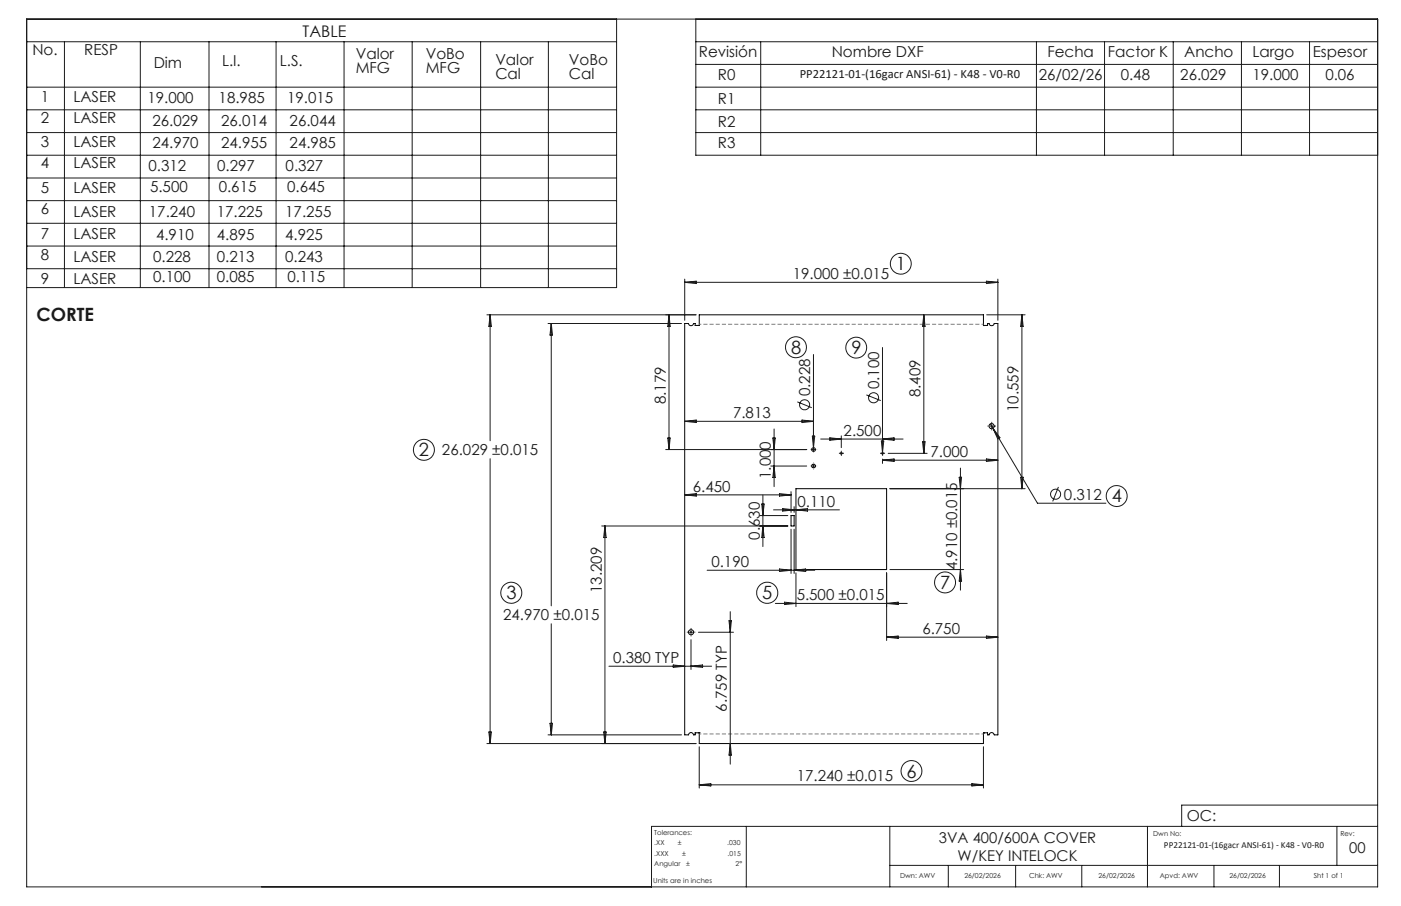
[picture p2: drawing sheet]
<svg xmlns="http://www.w3.org/2000/svg" width="432mm" height="279mm" viewBox="0 0 432 279" stroke-linecap="round" stroke-linejoin="round" font-family="sans-serif">
<g fill="none" stroke="#000" stroke-width=".31">
<path d="M303.1 100.4v-3.3h-87.6v3.3h-1.3v-.6h-.5a.78 .78 0 0 1-.7 .6 .78 .78 0 0 1-.8-.6h-1.2v126.8h1.2a.78 .78 0 0 1 .8-.7 .78 .78 0 0 1 .7 .7h.5v-.6h1.3M303.1 100.4h.1M303.1 100.4h1.3v-.6h.4a.8 .8 0 0 0 .8 .6 .8 .8 0 0 0 .8-.6h1.2v126.8h-1.2a.8 .8 0 0 0-.8-.7 .8 .8 0 0 0-.8 .7h-.4v-.6h-1.3M243.8 159h1v3.2h-1zM245.3 150.7h28v24.9h-28zM215.5 226h.1M215.5 226v3.3h87.6v-3.3M303.1 226h.1"/>
<circle cx="250.7" cy="138.6" r=".58"/>
<circle cx="259.3" cy="139.8" r=".26"/>
<circle cx="272" cy="139.8" r=".26"/>
<circle cx="305.6" cy="131.4" r=".8"/>
<circle cx="250.7" cy="143.7" r=".58"/>
<circle cx="213" cy="195" r=".8"/>
</g>
<g fill="none" stroke="#191924" stroke-width=".31">
<path d="M8.2 5.9h416.4v267.6h-416.4zM8.2 12.9h181.8M19.9 12.9v75.8M43.3 12.9v75.8M64.4 12.9v75.8M85.1 12.9v75.8M106 12.9v75.8M127 12.9v75.8M148.1 12.9v75.8M169 12.9v75.8M190 5.9v82.8h-181.8M214.5 12.9h210.1"/>
<path d="M214.5 5.9v42h210.1M214.5 19.9h210.1M234.5 12.9v35M319.4 12.9v35M340.4 12.9v35M361.6 12.9v35M382.6 12.9v35M403.6 12.9v35M8.2 26.9h181.8M8.2 33.9h181.8M214.5 26.9h210.1M214.5 33.9h210.1"/>
<path d="M8.2 40.9h181.8M8.2 47.9h181.8M8.2 54.9h181.8M214.5 40.9h210.1M8.2 61.9h181.8M8.2 68.9h181.8M8.2 75.9h181.8M8.2 82.9h181.8M150.1 97.1h64.4M151.1 97.1v38.8M151.1 97.1l.3 3.5h-.7zM168.9 99.8h41.1"/>
<path d="M169.9 99.8v87M169.9 99.8l.4 3.5h-.8zM206.2 97.1l.4 3.5h-.8zM206.2 97.1v41.5M211 87.1l3.6-.4v.8zM211 86.1v12.7M211 87.1h96.6M284.7 97.1l.4 3.5h-.8zM284.7 97.1v42.7M304 86.7l3.6 .4-3.6 .4zM304.1 97.1h11.8M307.6 86.1v12.7"/>
<path d="M315 97.1l.3 3.5h-.7zM315 97.1v53.6M250.7 109.3v29.9M272 107.2v33.1M205.2 138.6h43.4M205.8 135.1h.8l-.4 3.5zM211 129.9l3.6-.4v.8zM211 129.9h39.7M238.2 135.1h.7l-.3 3.5zM238.6 132.3v17.8M245.7 123.9l4.5 1.8M247.2 129.5l3.5 .4-3.5 .4z"/>
<path d="M250.2 138.6h1M250.4 134.5h.7l-.4 3.5zM252.9 135.4h25.4M255.8 135l3.5 .4-3.5 .4zM258.8 139.8h1M259.3 134.4v3.6M259.3 139.3v1M267 121.8l4.5 1.7M271.5 139.8h1M271.6 136h.8l-.4 3.6zM272 135.4l3.6-.4v.8zM273.8 139.8h12"/>
<path d="M284.3 136.2h.8l-.4 3.6zM305.1 131.4h1M305.2 130.7l.8 1.4M305.6 130.9v1M306 132.1l13.8 23.1h21.1M306 132.1l2.2 2.9-.7 .4zM151.1 141.5v87.8M211 152.6h32.8M211 152.6l3.6-.4v.8zM234.1 159h8.7M234.8 155.4h.7l-.4 3.6zM235.1 152.6v16"/>
<path d="M237.6 143.7h11M238.4 157.2h20.3M238.6 143.7l.3 3.5h-.7zM240.2 152.2l3.6 .4-3.6 .4zM241.2 156.8l3.6 .4-3.6 .4zM243.8 151.6v6.4M244.8 156.2v1.8M245.3 157.2l3.6-.4v.8zM250.2 143.7h1M250.7 143.2v1M272 141.6v1.3M272 141.9l3.6-.4v.8z"/>
<path d="M272 141.9h35.6M274.3 150.7h41.6M295.6 147.2h.8l-.4 3.5zM296 144.4v37.6M304 141.5l3.6 .4-3.6 .4zM314.6 147.2h.7l-.3 3.5zM326.2 150.2l-1.8 4.4M185.5 162.2h57.3M186.4 162.2l.4 3.6h-.7zM186.4 162.2v67.1M217.9 175.9h33.2M235.1 162.2l.4 3.6h-.7z"/>
<path d="M240.2 175.5l3.6 .4-3.6 .3zM243.8 163.2v13.6M244.8 163.2v13.6M244.8 175.9l3.5-.4v.7zM245.3 176.7v10.4M273.3 176.7v20.8M274.3 175.6h22.7M296 175.6l.4 3.6h-.8zM169.9 192.4v34.2M212.5 195h1M213 194.5v1M213 197.3v9.1"/>
<path d="M215.3 195h10.8M224.7 191.4h.7l-.3 3.6zM225.1 188.6v47.1M239 186.1h40.6M241.8 185.7l3.5 .4-3.5 .3zM273.3 186.1l3.5-.4v.7zM273.3 196.5l3.5-.4v.8zM273.3 196.5h34.3M304 196.1l3.6 .4-3.6 .4zM187.7 205.5h31.6M207.5 205.1l3.5 .4-3.5 .3zM213 205.5l3.5-.4v.7z"/>
<path d="M150.1 229.3h64.4M150.7 225.7h.7l-.3 3.6zM168.9 226.6h41.1M169.5 223.1h.8l-.4 3.5zM186.1 225.7h.7l-.4 3.6zM215.5 230.3v12.7M225.1 229.3l.3 3.6h-.7zM303.1 230.3v12.7M215.5 242h87.6M215.5 242l3.6-.3v.7zM230 254.8v18.7M274.2 254.8v18.7"/>
<path d="M299.5 241.7l3.6 .3-3.6 .4zM353.7 254.8v18.7M412 254.8v12.1M424.6 254.8h-223.8v18.7M424.6 248.3h-60.4v6.5M274.2 266.9h150.4M292.3 266.9v6.6M313 266.9v6.6M333.4 266.9v6.6M374.2 266.9v6.6M394.3 266.9v6.6"/>
<circle cx="277.6" cy="81.3" r="3.2"/>
<circle cx="245.3" cy="107.1" r="3.2"/>
<circle cx="263.9" cy="107.2" r="3.2"/>
<circle cx="130.7" cy="138.7" r="3.2"/>
<circle cx="248" cy="124.8" r="1.56"/>
<circle cx="269.2" cy="122.7" r="1.56"/>
<circle cx="325.3" cy="152.4" r="1.56"/>
<circle cx="344.2" cy="153" r="3.2"/>
<circle cx="291.3" cy="179.6" r="3.2"/>
<circle cx="157.6" cy="182.8" r="3.2"/>
<circle cx="236.5" cy="182.8" r="3.3"/>
<circle cx="280.9" cy="237.8" r="3.2"/>
</g>
<g fill="none" stroke="#191924" stroke-width=".31" stroke-dasharray="15.2 1.3 1.3 1.3" stroke-linecap="butt">
<path d="M249.8 138.6h-.1M250.8 137.6v-.1M250.8 139.6v.1M258.8 139.8h-.2M259.3 139.3v-.3M259.8 139.8h.3M271.5 139.8h-.2M272 139.3v-.3M272.5 139.8h.3M304.7 131.4h-.3M305.7 130.4v-.3M305.7 132.4v.3"/>
<path d="M306.7 131.4h.2M249.8 143.7h-.1M250.8 142.7v-.1M250.8 144.7v.1M259.3 140.3v.2M272 140.3v.2M212 194.9h-.3M213 193.9v-.2M213 195.9v.3M214 194.9h.3"/>
</g>
<path d="M303.1 100h-87.6M215.5 226.3h87.6" fill="none" stroke="#808080" stroke-width=".31" stroke-dasharray="1.3 .6" stroke-dashoffset=".7" stroke-linecap="butt"/>
<g font-size="5.6" fill="#191924">
<text x="276.1" y="83.3">1</text>
<text x="11.3" y="99.1">CORTE</text>
<text x="243.8" y="109">8</text>
<text x="262.4" y="109.2">9</text>
<text x="129.1" y="140.7">2</text>
<text x="342.7" y="155">4</text>
<text x="156.1" y="184.8">3</text>
<text x="234.9" y="184.8">5</text>
<text x="289.8" y="181.6">7</text>
<text x="279.4" y="239.8">6</text>
</g>
<text font-size="4.9" fill="#191924" x="93.3" y="11.4">TABLE</text>
<g font-size="4.7" fill="#191924">
<text x="10" y="17">No.</text>
<text x="26" y="17">RESP</text>
<text x="215.4" y="17.6">Revisión</text>
<text x="256.3" y="17.6">Nombre DXF</text>
<text x="322.8" y="17.5">Fecha</text>
<text x="341.5" y="17.5">Factor K</text>
<text x="365" y="17.5">Ancho</text>
<text x="386" y="17.5">Largo</text>
<text x="404.6" y="17.5">Espesor</text>
<text x="47.4" y="20.9">Dim</text>
<text x="68.4" y="20.4">L.I.</text>
<text x="86.3" y="20.4">L.S.</text>
<text x="109.6" y="18.1">Valor</text>
<text x="109.6" y="22.6">MFG</text>
<text x="131.2" y="18.1">VoBo</text>
<text x="131.2" y="22.6">MFG</text>
<text x="152.7" y="20">Valor</text>
<text x="175.3" y="20">VoBo</text>
<text x="152.7" y="24.5">Cal</text>
<text x="175.3" y="24.5">Cal</text>
<text x="221.3" y="24.6">R0</text>
<text x="320.2" y="24.7">26/02/26</text>
<text x="345.4" y="24.7">0.48</text>
<text x="363.8" y="24.7">26.029</text>
<text x="386" y="24.7">19.000</text>
<text x="408.5" y="24.7">0.06</text>
<text x="12.6" y="31.3">1</text>
<text x="22.6" y="31.3">LASER</text>
<text x="45.4" y="31.7">19.000</text>
<text x="67.4" y="31.7">18.985</text>
<text x="88.5" y="31.7">19.015</text>
<text x="221.3" y="32.1">R1</text>
<text x="12.6" y="38">2</text>
<text x="22.6" y="38">LASER</text>
<text x="47" y="38.8">26.029</text>
<text x="68.2" y="38.8">26.014</text>
<text x="89.3" y="38.8">26.044</text>
<text x="221.3" y="39.1">R2</text>
<text x="12.6" y="45.4">3</text>
<text x="22.6" y="45.4">LASER</text>
<text x="47" y="45.8">24.970</text>
<text x="68.2" y="45.8">24.955</text>
<text x="89.3" y="45.8">24.985</text>
<text x="221.3" y="45.8">R3</text>
<text x="12.6" y="51.9">4</text>
<text x="22.6" y="51.9">LASER</text>
<text x="45.7" y="52.8">0.312</text>
<text x="66.9" y="52.8">0.297</text>
<text x="88" y="52.8">0.327</text>
<text x="12.6" y="59.5">5</text>
<text x="22.6" y="59.5">LASER</text>
<text x="46.2" y="59.3">5.500</text>
<text x="67.4" y="59.3">0.615</text>
<text x="88.5" y="59.3">0.645</text>
<text x="12.6" y="66.1">6</text>
<text x="22.6" y="66.9">LASER</text>
<text x="45.9" y="67.1">17.240</text>
<text x="66.8" y="67.1">17.225</text>
<text x="87.9" y="67.1">17.255</text>
<text x="12.6" y="73.6">7</text>
<text x="22.6" y="73.6">LASER</text>
<text x="48.1" y="74.1">4.910</text>
<text x="66.8" y="74.1">4.895</text>
<text x="87.9" y="74.1">4.925</text>
<text x="12.6" y="80.3">8</text>
<text x="22.6" y="80.9">LASER</text>
<text x="47.2" y="80.7">0.228</text>
<text x="66.8" y="80.7">0.213</text>
<text x="87.9" y="80.7">0.243</text>
<text x="12.6" y="87.5">9</text>
<text x="22.6" y="87.5">LASER</text>
<text x="47.2" y="86.9">0.100</text>
<text x="66.8" y="86.9">0.085</text>
<text x="88.6" y="86.9">0.115</text>
<text x="244.4" y="86">19.000 ±0.015</text>
<text x="205.2" y="124.7" transform="rotate(-90 205.2 124.7)">8.179</text>
<text x="249.7" y="122.2" transform="rotate(-90 249.7 122.2)">0.228</text>
<text x="271" y="120.1" transform="rotate(-90 271 120.1)">0.100</text>
<text x="283.7" y="122.5" transform="rotate(-90 283.7 122.5)">8.409</text>
<text x="225.9" y="128.9">7.813</text>
<text x="314" y="127.1" transform="rotate(-90 314 127.1)">10.559</text>
<text x="260" y="134.4">2.500</text>
<text x="136.2" y="140.4">26.029 ±0.015</text>
<text x="286.8" y="140.9">7.000</text>
<text x="237.6" y="147.7" transform="rotate(-90 237.6 147.7)">1.000</text>
<text x="213.6" y="151.6">6.450</text>
<text x="327.9" y="154.1">0.312</text>
<text x="245.8" y="156.2">0.110</text>
<text x="234.1" y="166.4" transform="rotate(-90 234.1 166.4)">0.630</text>
<text x="219.3" y="174.8">0.190</text>
<text x="295" y="175.9" transform="rotate(-90 295 175.9)">4.910 ±0.015</text>
<text x="185.4" y="182.9" transform="rotate(-90 185.4 182.9)">13.209</text>
<text x="245.5" y="185">5.500 ±0.015</text>
<text x="155.1" y="191.3">24.970 ±0.015</text>
<text x="284.3" y="195.5">6.750</text>
<text x="189" y="204.4">0.380 TYP</text>
<text x="224.1" y="219.5" transform="rotate(-90 224.1 219.5)">6.759 TYP</text>
<text x="245.6" y="241">17.240 ±0.015</text>
<text x="365.8" y="253.1">OC:</text>
</g>
<g font-size="4.6" fill="#191924">
<text x="289.4" y="259.9">3VA 400/600A COVER</text>
<text x="415.9" y="263">00</text>
<text x="295.2" y="265.5">W/KEY INTELOCK</text>
</g>
<text font-size="3.9" fill="#191924" x="246.5" y="24.1">PP22121-01-(16gacr ANSI-61) - K48 - V0-R0</text>
<text font-size="2.8" fill="#191924" x="358.7" y="261.5">PP22121-01-(16gacr ANSI-61) - K48 - V0-R0</text>
<g font-size="2.1" fill="#191924">
<text x="201.7" y="257.6">Tolerances:</text>
<text x="355.4" y="257.8">Dwn No:</text>
<text x="413.1" y="257.8">Rev:</text>
<text x="201.7" y="260.7">.XX</text>
<text x="201.7" y="263.9">.XXX</text>
<text x="208.9" y="260.7">±</text>
<text x="210.2" y="263.9">±</text>
<text x="224.1" y="260.7">.030</text>
<text x="224.3" y="263.9">.015</text>
<text x="201.7" y="267">Angular</text>
<text x="211.5" y="267">±</text>
<text x="226.7" y="267">2°</text>
<text x="201.3" y="272.3">Units are in inches</text>
<text x="277.4" y="270.7">Dwn: AWV</text>
<text x="297.2" y="270.7">26/02/2026</text>
<text x="317.2" y="270.7">Chk: AWV</text>
<text x="338.6" y="270.7">26/02/2026</text>
<text x="357.5" y="270.7">Apvd: AWV</text>
<text x="378.9" y="270.7">26/02/2026</text>
<text x="404.9" y="270.7">Sht 1 of 1</text>
</g>
</svg>
